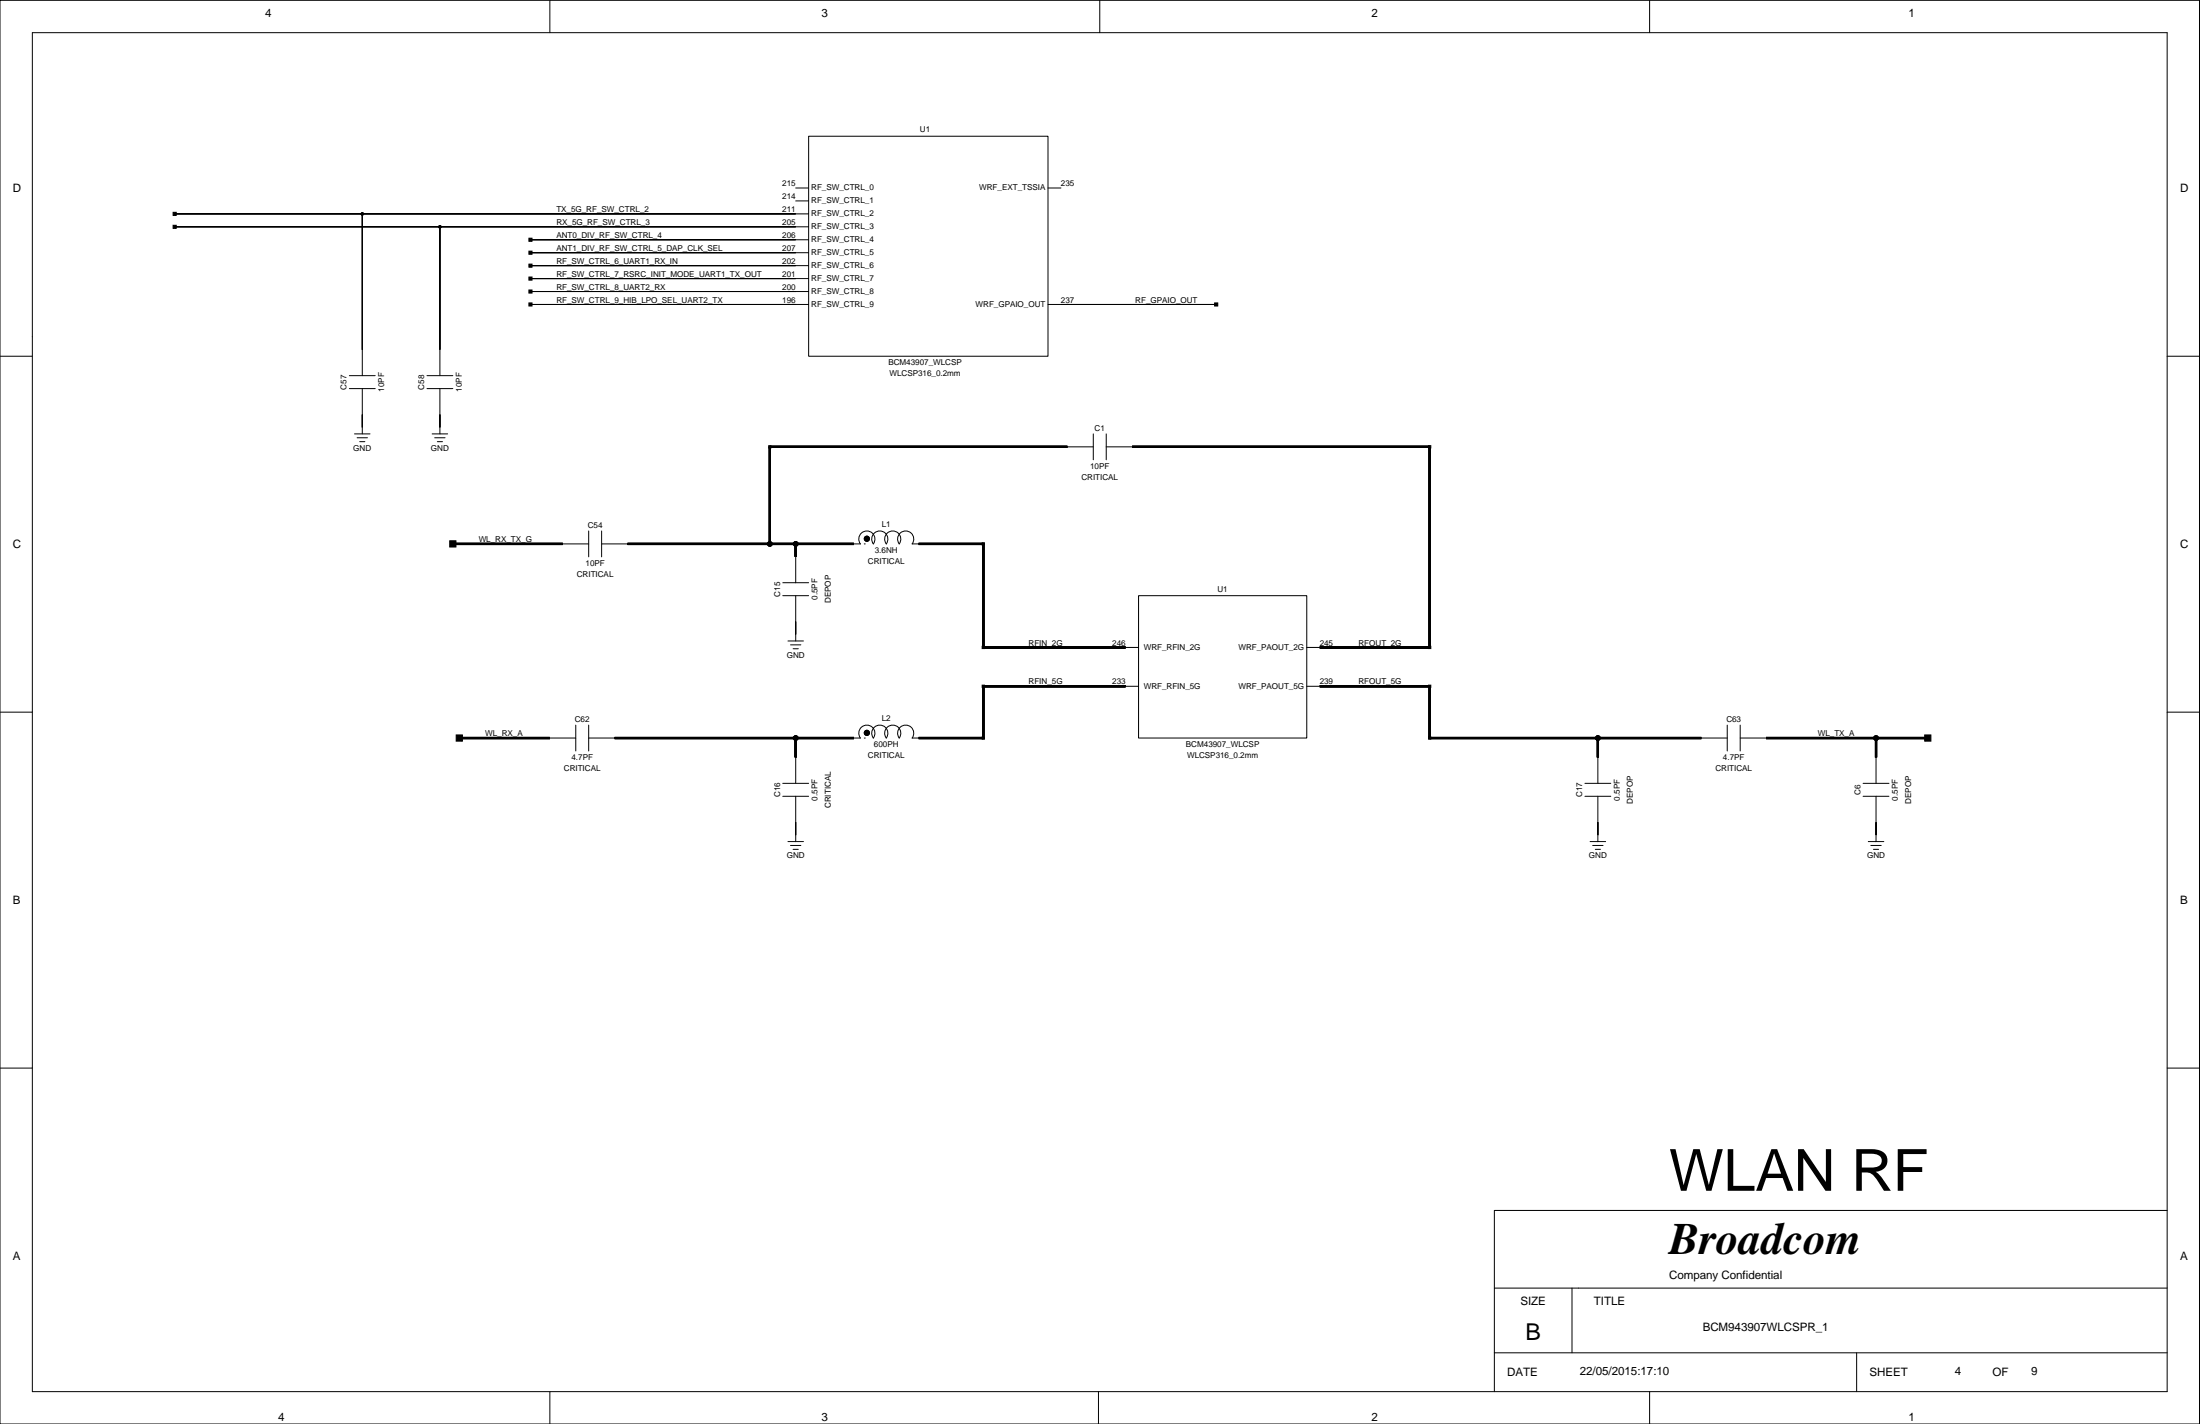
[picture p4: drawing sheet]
<svg xmlns="http://www.w3.org/2000/svg" width="432mm" height="279mm" viewBox="0 0 432 279" stroke-linecap="round" stroke-linejoin="round" font-family="sans-serif">
<g fill="none" stroke="#000" stroke-width=".2">
<path d="M0 .1h431.7v279.3h-431.7zM6.3 6.4h419.1v266.7h-419.1zM107.9 .1v6.3M215.9 .1v6.3M323.8 .1v6.3M156.2 36.9h2.5M156.2 39.4h2.5M158.7 26.7h47v43.2h-47zM205.7 36.9h2.5M34.3 42h124.4M34.3 44.5h124.4M71.1 42v31.7"/>
<path d="M86.3 44.5v29.2M104.1 47h54.6M104.1 59.7h54.6M104.1 49.6h54.6M104.1 54.7h54.6M104.1 52.1h54.6M104.1 57.2h54.6M205.7 59.7h33M0 69.9h6.3M68.6 76.2h5M68.6 73.7h5M71.1 76.2v8.9"/>
<path d="M83.8 76.2h5.1M83.8 73.7h5.1M86.3 76.2v8.9M425.4 69.9h6.3M69.6 85.1h3M70.1 85.9h2M70.6 86.7h1M84.8 85.1h3.1M85.3 85.9h2.1M85.8 86.7h1M209.5 87.7h5.1M214.6 85.1v5.1"/>
<path d="M217.1 87.7h5.1M217.1 85.1v5.1M110.5 106.7h5M115.5 104.2v5.1M118.1 106.7h5.1M118.1 104.2v5.1M153.6 116.9h5.1M153.6 114.3h5.1M156.2 109.3v5M156.2 116.9v8.9M167.6 106.7h1.3a1.59 1.59 0 0 1 .2-2.1 1.59 1.59 0 0 1 2.1 0 1.59 1.59 0 0 1 .2 2.1 1.59 1.59 0 0 1 .2-2.1 1.59 1.59 0 0 1 2.1 0 1.59 1.59 0 0 1 .2 2.1 1.59 1.59 0 0 1 .2-2.1 1.59 1.59 0 0 1 2.2 0 1.59 1.59 0 0 1 .2 2.1 1.59 1.59 0 0 1 .2-2.1 1.59 1.59 0 0 1 2.1 0 1.59 1.59 0 0 1 .2 2.1h1.3M169.6 106.7h.1"/>
<path d="M223.5 116.9h33v27.9h-33zM0 139.7h6.3M154.7 125.8h3M155.2 126.5h2M155.7 127.3h1M220.9 127h2.6M220.9 134.7h2.6M256.5 127h2.5M256.5 134.7h2.5M425.4 139.7h6.3M107.9 144.8h5.1M113 142.3v5"/>
<path d="M115.5 144.8h5.1M115.5 142.3v5M153.6 156.2h5.1M153.6 153.7h5.1M156.2 148.6v5.1M156.2 156.2v8.9M167.6 144.8h1.3a1.59 1.59 0 0 1 .2-2.1 1.59 1.59 0 0 1 2.1 0 1.59 1.59 0 0 1 .2 2.1 1.59 1.59 0 0 1 .2-2.1 1.59 1.59 0 0 1 2.1 0 1.59 1.59 0 0 1 .2 2.1 1.59 1.59 0 0 1 .2-2.1 1.59 1.59 0 0 1 2.2 0 1.59 1.59 0 0 1 .2 2.1 1.59 1.59 0 0 1 .2-2.1 1.59 1.59 0 0 1 2.1 0 1.59 1.59 0 0 1 .2 2.1h1.3M169.6 144.8h.1M311.1 156.2h5.1M311.1 153.7h5.1M313.6 148.6v5.1M313.6 156.2v8.9"/>
<path d="M333.9 144.8h5.1M339 142.3v5M341.6 144.8h5M341.6 142.3v5M365.7 156.2h5.1M365.7 153.7h5.1M368.2 148.6v5.1M368.2 156.2v8.9M154.7 165.1h3M155.2 165.9h2M155.7 166.6h1M312.1 165.1h3"/>
<path d="M312.6 165.9h2M313.1 166.6h1M366.7 165.1h3M367.2 165.9h2M367.7 166.6h1M0 209.6h6.3M425.4 209.6h6.3M425.4 237.5h-132.1v35.6M293.3 252.7h132.1M308.5 252.7v12.7M107.9 273.1v6.3M215.6 273.1v6.3"/>
<path d="M293.3 265.4h132.1M323.8 273.1v6.3M364.4 265.4v7.7"/>
<circle cx="71.1" cy="42" r=".25"/>
<circle cx="86.3" cy="44.5" r=".25"/>
<circle cx="151.1" cy="106.7" r=".48"/>
<circle cx="156.2" cy="106.7" r=".48"/>
<circle cx="170.1" cy="105.7" r=".51"/>
<circle cx="156.2" cy="144.8" r=".48"/>
<circle cx="170.1" cy="143.8" r=".51"/>
<circle cx="313.6" cy="144.8" r=".48"/>
<circle cx="368.2" cy="144.8" r=".48"/>
</g>
<g fill="#000" stroke="#000" stroke-width=".2">
<path d="M34 41.7h.6v.6h-.6z" fill-rule="evenodd"/>
<path d="M34 44.2h.6v.6h-.6z" fill-rule="evenodd"/>
<path d="M34.3 42h36.8z" fill-rule="evenodd"/>
<path d="M71.1 42v26.6z" fill-rule="evenodd"/>
<path d="M34.3 44.5h52z" fill-rule="evenodd"/>
<path d="M86.3 44.5v24.1z" fill-rule="evenodd"/>
<path d="M103.8 46.7h.6v.6h-.6z" fill-rule="evenodd"/>
<path d="M103.8 49.3h.6v.6h-.6z" fill-rule="evenodd"/>
<path d="M103.8 54.4h.6v.6h-.6z" fill-rule="evenodd"/>
<path d="M103.8 51.8h.6v.6h-.6z" fill-rule="evenodd"/>
<path d="M103.8 56.9h.6v.6h-.6z" fill-rule="evenodd"/>
<path d="M104.1 47h52.1z" fill-rule="evenodd"/>
<path d="M71.1 42h85.1z" fill-rule="evenodd"/>
<path d="M86.3 44.5h69.9z" fill-rule="evenodd"/>
<path d="M104.1 49.6h52.1z" fill-rule="evenodd"/>
<path d="M104.1 54.7h52.1z" fill-rule="evenodd"/>
<path d="M104.1 52.1h52.1z" fill-rule="evenodd"/>
<path d="M104.1 57.2h52.1z" fill-rule="evenodd"/>
<path d="M104.1 59.7h52.1z" fill-rule="evenodd"/>
<path d="M208.2 59.7h30.5z" fill-rule="evenodd"/>
<path d="M103.8 59.4h.6v.6h-.6z" fill-rule="evenodd"/>
<path d="M238.4 59.4h.6v.6h-.6z" fill-rule="evenodd"/>
<path d="M71.1 81.3v2.6z" fill-rule="evenodd"/>
<path d="M86.3 81.3v2.6z" fill-rule="evenodd"/>
<path d="M150.9 87.5h.4v.4h-.4z" fill-rule="evenodd"/>
<path d="M280.4 87.5h.4v.4h-.4z" fill-rule="evenodd"/>
<path d="M88.3 106.1h1.2v1.2h-1.2z" fill-rule="evenodd"/>
<path d="M192.8 106.5h.4v.4h-.4z" fill-rule="evenodd"/>
<path d="M156.2 122v2.5z" fill-rule="evenodd"/>
<path d="M192.8 126.8h.4v.5h-.4z" fill-rule="evenodd"/>
<path d="M192.8 134.4h.4v.5h-.4z" fill-rule="evenodd"/>
<path d="M280.4 126.8h.4v.5h-.4z" fill-rule="evenodd"/>
<path d="M280.4 134.4h.4v.5h-.4z" fill-rule="evenodd"/>
<path d="M89.5 144.2h1.3v1.2h-1.3z" fill-rule="evenodd"/>
<path d="M192.8 144.6h.4v.4h-.4z" fill-rule="evenodd"/>
<path d="M280.4 144.6h.4v.4h-.4z" fill-rule="evenodd"/>
<path d="M377.8 144.2h1.2v1.2h-1.2z" fill-rule="evenodd"/>
<path d="M156.2 161.3v2.6z" fill-rule="evenodd"/>
<path d="M313.6 161.3v2.6z" fill-rule="evenodd"/>
<path d="M368.2 161.3v2.6z" fill-rule="evenodd"/>
<circle cx="71.1" cy="42" r=".25"/>
<circle cx="86.3" cy="44.5" r=".25"/>
<circle cx="151.1" cy="106.7" r=".48"/>
<circle cx="156.2" cy="106.7" r=".48"/>
<circle cx="170.1" cy="105.7" r=".51"/>
<circle cx="156.2" cy="144.8" r=".48"/>
<circle cx="170.1" cy="143.8" r=".51"/>
<circle cx="313.6" cy="144.8" r=".48"/>
<circle cx="368.2" cy="144.8" r=".48"/>
</g>
<g fill="#000" stroke="#000" stroke-width=".45">
<path d="M151.1 87.7v19z" fill-rule="evenodd"/>
<path d="M151.1 87.7h58.4z" fill-rule="evenodd"/>
<path d="M222.2 87.7h58.4z" fill-rule="evenodd"/>
<path d="M280.6 87.7v39.3z" fill-rule="evenodd"/>
<path d="M88.9 106.7h21.6z" fill-rule="evenodd"/>
<path d="M123.2 106.7h27.9z" fill-rule="evenodd"/>
<path d="M156.2 106.7v2.6z" fill-rule="evenodd"/>
<path d="M151.1 106.7h5.1z" fill-rule="evenodd"/>
<path d="M156.2 106.7h11.4z" fill-rule="evenodd"/>
<path d="M180.3 106.7h12.7z" fill-rule="evenodd"/>
<path d="M193 106.7v20.3z" fill-rule="evenodd"/>
<path d="M193 134.7v10.1z" fill-rule="evenodd"/>
<path d="M193 127h27.9z" fill-rule="evenodd"/>
<path d="M193 134.7h27.9z" fill-rule="evenodd"/>
<path d="M259 127h21.6z" fill-rule="evenodd"/>
<path d="M259 134.7h21.6z" fill-rule="evenodd"/>
<path d="M280.6 134.7v10.1z" fill-rule="evenodd"/>
<path d="M90.1 144.8h17.8z" fill-rule="evenodd"/>
<path d="M120.6 144.8h35.6z" fill-rule="evenodd"/>
<path d="M156.2 144.8v3.8z" fill-rule="evenodd"/>
<path d="M156.2 144.8h11.4z" fill-rule="evenodd"/>
<path d="M180.3 144.8h12.7z" fill-rule="evenodd"/>
<path d="M280.6 144.8h33z" fill-rule="evenodd"/>
<path d="M313.6 144.8v3.8z" fill-rule="evenodd"/>
<path d="M313.6 144.8h20.3z" fill-rule="evenodd"/>
<path d="M368.2 144.8v3.8z" fill-rule="evenodd"/>
<path d="M346.6 144.8h21.6z" fill-rule="evenodd"/>
<path d="M368.2 144.8h10.2z" fill-rule="evenodd"/>
</g>
<g fill="none" stroke="#000" stroke-width=".45">
<path d="M209.5 87.7h-58.4v19M222.2 87.7h58.4v39.3h-21.6M88.9 106.7h21.6M123.2 106.7h44.4M156.2 106.7v2.6M180.3 106.7h12.7v20.3h27.9M220.9 134.7h-27.9v10.1h-12.7M259 134.7h21.6v10.1h53.3M90.1 144.8h17.8M120.6 144.8h47M156.2 144.8v3.8M313.6 144.8v3.8"/>
<path d="M346.6 144.8h31.8M368.2 144.8v3.8"/>
</g>
<text font-size="11.4" x="327.6" y="233.6">WLAN RF</text>
<text font-size="8.8" x="327.6" y="246.1">Broadcom</text>
<text font-size="4.6" x="299.4" y="263">B</text>
<g font-size="2.3">
<text x="52.1" y="3.4">4</text>
<text x="161.3" y="3.4">3</text>
<text x="269.2" y="3.4">2</text>
<text x="374.6" y="3.4">1</text>
<text x="2.5" y="37.6">D</text>
<text x="427.9" y="37.6">D</text>
<text x="2.5" y="107.5">C</text>
<text x="427.9" y="107.5">C</text>
<text x="2.5" y="177.3">B</text>
<text x="427.9" y="177.3">B</text>
<text x="2.5" y="247.1">A</text>
<text x="327.6" y="250.9">Company Confidential</text>
<text x="427.9" y="247.1">A</text>
<text x="298.4" y="256">SIZE</text>
<text x="312.8" y="256">TITLE</text>
<text x="334.2" y="261.1">BCM943907WLCSPR_1</text>
<text x="310.1" y="269.7">22/05/2015:17:10</text>
<text x="383.7" y="269.7">4</text>
<text x="398.7" y="269.7">9</text>
<text x="295.8" y="270">DATE</text>
<text x="366.9" y="270">SHEET</text>
<text x="391.1" y="270">OF</text>
<text x="54.6" y="278.9">4</text>
<text x="161.3" y="278.9">3</text>
<text x="269.2" y="278.9">2</text>
<text x="374.6" y="278.9">1</text>
</g>
<g font-size="1.6">
<text x="180.6" y="25.9">U1</text>
<text x="109.2" y="41.6">TX_5G_RF_SW_CTRL_2</text>
<text x="153.5" y="41.6">211</text>
<text x="153.5" y="39.1">214</text>
<text x="153.5" y="36.5">215</text>
<text x="159.2" y="37.4">RF_SW_CTRL_0</text>
<text x="159.2" y="39.9">RF_SW_CTRL_1</text>
<text x="192.2" y="37.4">WRF_EXT_TSSIA</text>
<text x="208.2" y="36.5">235</text>
<text x="109.2" y="46.7">ANT0_DIV_RF_SW_CTRL_4</text>
<text x="109.2" y="44.1">RX_5G_RF_SW_CTRL_3</text>
<text x="153.5" y="46.7">206</text>
<text x="153.5" y="44.1">205</text>
<text x="159.2" y="42.4">RF_SW_CTRL_2</text>
<text x="159.2" y="45">RF_SW_CTRL_3</text>
<text x="159.2" y="47.5">RF_SW_CTRL_4</text>
<text x="109.2" y="49.2">ANT1_DIV_RF_SW_CTRL_5_DAP_CLK_SEL</text>
<text x="109.2" y="51.8">RF_SW_CTRL_6_UART1_RX_IN</text>
<text x="153.5" y="51.8">202</text>
<text x="153.5" y="49.2">207</text>
<text x="159.2" y="50.1">RF_SW_CTRL_5</text>
<text x="159.2" y="52.6">RF_SW_CTRL_6</text>
<text x="109.2" y="54.3">RF_SW_CTRL_7_RSRC_INIT_MODE_UART1_TX_OUT</text>
<text x="109.2" y="56.8">RF_SW_CTRL_8_UART2_RX</text>
<text x="109.2" y="59.4">RF_SW_CTRL_9_HIB_LPO_SEL_UART2_TX</text>
<text x="153.5" y="59.4">196</text>
<text x="153.5" y="56.8">200</text>
<text x="153.5" y="54.3">201</text>
<text x="159.2" y="55.1">RF_SW_CTRL_7</text>
<text x="159.2" y="57.7">RF_SW_CTRL_8</text>
<text x="208.2" y="59.4">237</text>
<text x="222.8" y="59.4">RF_GPAIO_OUT</text>
<text x="159.2" y="60.2">RF_SW_CTRL_9</text>
<text x="191.5" y="60.2">WRF_GPAIO_OUT</text>
<text x="174.4" y="71.6">BCM43907_WLCSP</text>
<text x="68" y="76.4" transform="rotate(-90 68 76.4)">C57</text>
<text x="75.4" y="76.9" transform="rotate(-90 75.4 76.9)">10PF</text>
<text x="83.3" y="76.4" transform="rotate(-90 83.3 76.4)">C58</text>
<text x="90.6" y="76.9" transform="rotate(-90 90.6 76.9)">10PF</text>
<text x="174.6" y="73.9">WLCSP316_0.2mm</text>
<text x="69.3" y="88.4">GND</text>
<text x="84.6" y="88.4">GND</text>
<text x="214.8" y="84.6">C1</text>
<text x="212.3" y="94.2">CRITICAL</text>
<text x="214" y="92">10PF</text>
<text x="94" y="106.4">WL_RX_TX_G</text>
<text x="115.4" y="103.6">C54</text>
<text x="173.1" y="103.4">L1</text>
<text x="113.2" y="113.2">CRITICAL</text>
<text x="114.9" y="111">10PF</text>
<text x="170.4" y="110.7">CRITICAL</text>
<text x="171.7" y="108.5">3.6NH</text>
<text x="153.1" y="117.1" transform="rotate(-90 153.1 117.1)">C15</text>
<text x="160.5" y="117.7" transform="rotate(-90 160.5 117.7)">0.5PF</text>
<text x="163.1" y="118.4" transform="rotate(-90 163.1 118.4)">DEPOP</text>
<text x="239" y="116.1">U1</text>
<text x="154.4" y="129">GND</text>
<text x="201.9" y="126.7">RFIN_2G</text>
<text x="218.3" y="126.7">246</text>
<text x="224.5" y="127.5">WRF_RFIN_2G</text>
<text x="243.1" y="127.5">WRF_PAOUT_2G</text>
<text x="259" y="126.7">245</text>
<text x="266.6" y="126.7">RFOUT_2G</text>
<text x="201.9" y="134.3">RFIN_5G</text>
<text x="218.3" y="134.3">233</text>
<text x="224.5" y="135.1">WRF_RFIN_5G</text>
<text x="243.1" y="135.1">WRF_PAOUT_5G</text>
<text x="259" y="134.3">239</text>
<text x="266.6" y="134.3">RFOUT_5G</text>
<text x="112.8" y="141.7">C62</text>
<text x="173.1" y="141.5">L2</text>
<text x="338.8" y="141.7">C63</text>
<text x="95.2" y="144.4">WL_RX_A</text>
<text x="112.2" y="149.1">4.7PF</text>
<text x="170.4" y="148.8">CRITICAL</text>
<text x="171.5" y="146.6">600PH</text>
<text x="232.8" y="146.6">BCM43907_WLCSP</text>
<text x="233" y="148.8">WLCSP316_0.2mm</text>
<text x="338.2" y="149.1">4.7PF</text>
<text x="356.8" y="144.4">WL_TX_A</text>
<text x="110.7" y="151.3">CRITICAL</text>
<text x="336.7" y="151.3">CRITICAL</text>
<text x="365.1" y="156" transform="rotate(-90 365.1 156)">C6</text>
<text x="153.1" y="156.4" transform="rotate(-90 153.1 156.4)">C16</text>
<text x="160.5" y="157.1" transform="rotate(-90 160.5 157.1)">0.5PF</text>
<text x="163.1" y="158.6" transform="rotate(-90 163.1 158.6)">CRITICAL</text>
<text x="310.5" y="156.4" transform="rotate(-90 310.5 156.4)">C17</text>
<text x="317.9" y="157.1" transform="rotate(-90 317.9 157.1)">0.5PF</text>
<text x="320.5" y="157.7" transform="rotate(-90 320.5 157.7)">DEPOP</text>
<text x="372.5" y="157.1" transform="rotate(-90 372.5 157.1)">0.5PF</text>
<text x="375.1" y="157.7" transform="rotate(-90 375.1 157.7)">DEPOP</text>
<text x="154.4" y="168.4">GND</text>
<text x="311.9" y="168.4">GND</text>
<text x="366.5" y="168.4">GND</text>
</g>
</svg>
